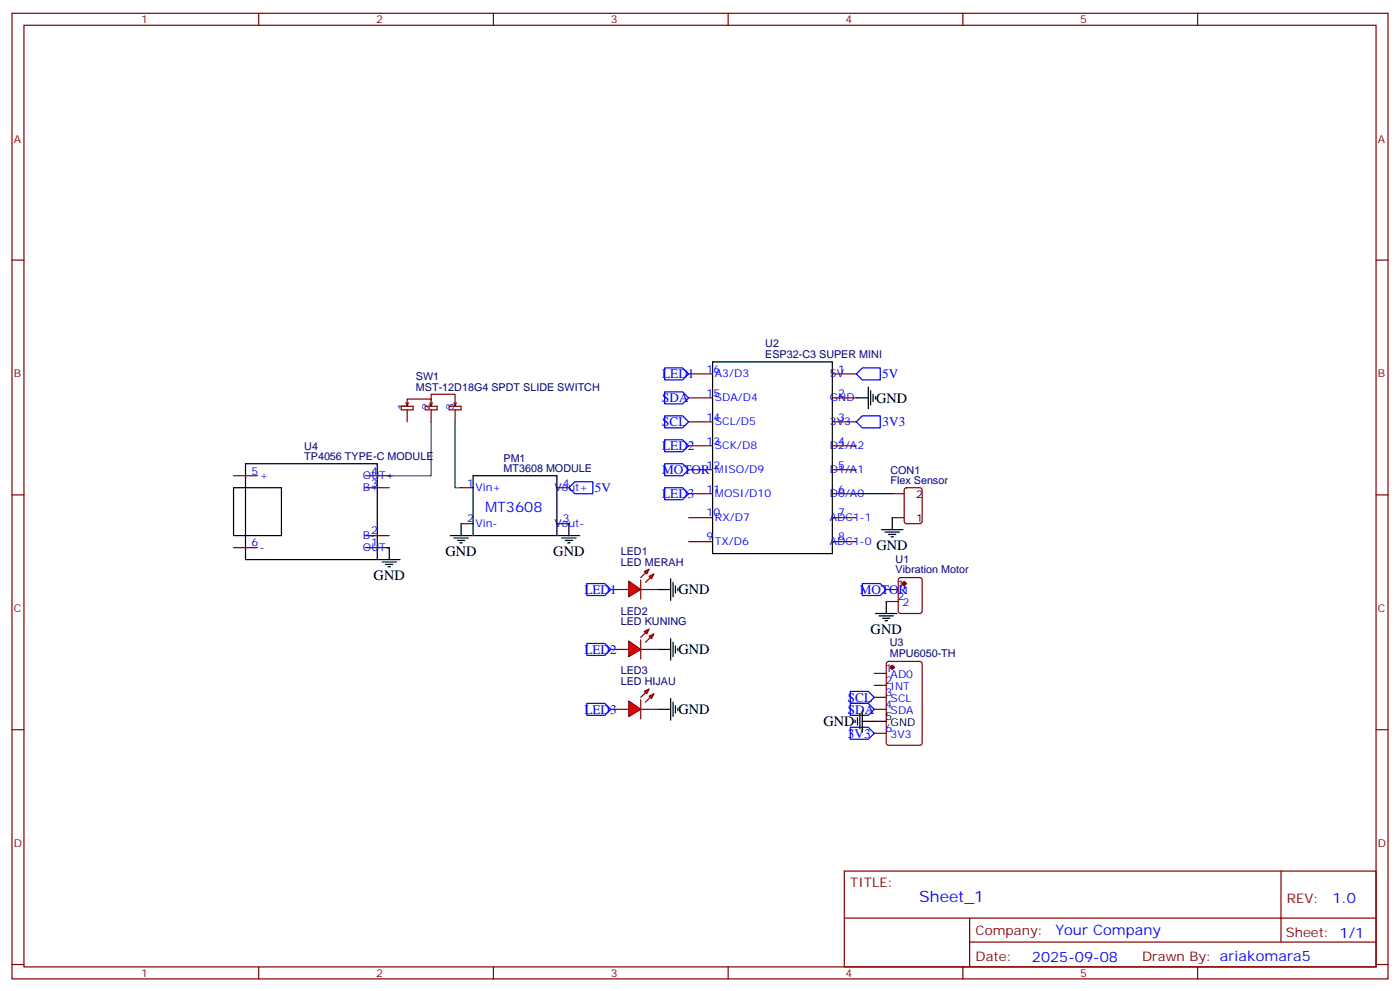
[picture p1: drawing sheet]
<svg xmlns="http://www.w3.org/2000/svg" width="412mm" height="292mm" viewBox="0 0 412 292" stroke-linecap="round" stroke-linejoin="round" font-family="sans-serif">
<g fill="none" stroke="#870000" stroke-width=".35">
<path d="M3.5 3.9h405.4v284.4h-405.4zM7.1 7.4h398.2v277.3h-398.2zM76.2 3.9v3.5M145.3 3.9v3.5M214.5 3.9v3.5M283.6 3.9v3.5M352.8 3.9v3.5M3.5 76.6h3.6M405.3 76.6h3.6M118.2 119.6h3.5v1.1h-3.5zM119.6 118.6l.3 1M119.9 119.6v-2.1h7.1v2.1"/>
<path d="M120.3 118.6l-.4 1M125.2 119.6h3.6v1.1h-3.6zM126.6 118.6l.4 1M127 117.9v-1.8h7.1v3.5M127.4 118.6l-.4 1M132.3 119.6h3.5v1.1h-3.5zM133.7 118.6l.4 1M134.4 118.6l-.3 1M202.8 110.1h7.1M202.8 117.2h7.1M245.2 110.1h7M245.2 117.2h7"/>
<path d="M119.9 120.7v3.5M127 120.7v3.5M134.1 120.7v3.5M202.8 124.2h7.1M202.8 131.3h7.1M202.8 138.3h7.1M245.2 124.2h7M245.2 131.3h7M245.2 138.3h7M3.5 145.7h3.6M68.8 140.1h7M107.6 157.7h7.1"/>
<path d="M107.6 143.6h7.1M107.6 140.1h7.1M135.8 143.6h3.5M135.8 154.2h3.5M164 143.6h3.6M164 154.2h3.6M202.8 145.4h7.1M202.8 152.4h7.1M202.8 159.5h7.1M245.2 145.4h7M245.2 152.4h7M245.2 159.5h7"/>
<path d="M262.8 145.4h3.5M262.8 152.4h3.5M266.6 143.8l.5-.2h3.8l.7 .4v9.5l-.4 .6-4.1 .1-.7-.5-.1-9.4zM405.3 145.7h3.6M68.8 161.3h7M107.6 161.3h7.1M261.1 173.6h3.5M261.1 177.1h3.5M264.8 170.3l.5-.2h5.6l.7 .4v9.5l-.4 .6-5.9 .1-.7-.5v-9.4zM257.5 198.3h3.6M261.3 195l.5-.2h9.1l.7 .4v23.6l-.4 .6-9.4 .1-.7-.5v-23.5zM3.5 214.9h3.6"/>
<path d="M257.5 201.8h3.6M257.5 205.4h3.6M257.5 208.9h3.6M257.5 215.9h3.6M405.3 214.9h3.6M248.7 256.5h156.6v28.2h-156.6zM377.3 256.5v20.9M248.7 270.4h156.5M285.6 277.4h119.6M285.6 270.4v14.1M3.5 284h3.6M76.2 284.7v3.6"/>
<path d="M145.3 284.7v3.6M214.5 284.7v3.6M283.6 284.7v3.6M352.8 284.7v3.6M405.3 284h3.6"/>
</g>
<g fill="none" stroke="#000" stroke-width=".35">
<path d="M209.9 106.6h35.3v56.4h-35.3zM252.2 117.2h3.6M255.8 114v6.3M256.5 115v4.3M257.2 116.1v2.1M257.9 116.8v.7M72.3 136.6h38.8v28.2h-38.8zM68.8 143.6h14.1v14.1h-14.1zM132.6 157.7h6.4M133.7 158.4h4.2M134.8 159.1h2.1M135.5 159.8h.7"/>
<path d="M135.8 154.2v3.5M139.3 140.1h24.7v17.6h-24.7zM164.4 157.7h6.3M165.5 158.4h4.2M166.5 159.1h2.1M167.2 159.8h.7M167.6 154.2v3.5M259.6 156h6.4M260.7 156.7h4.2M261.8 157.4h2.1M262.5 158.1h.7M262.8 152.4v3.6"/>
<path d="M111.5 164.8h6.3M112.5 165.5h4.3M113.6 166.2h2.1M114.3 166.9h.7M114.7 161.3v3.5M261.1 177.1v3.6M257.9 180.7h6.3M258.9 181.4h4.3M260 182.1h2.1M260.7 182.8h.7M251.9 212.1v.7M252.6 211.3v2.2"/>
<path d="M253.3 210.3v4.2M254 212.4h7.1M254 209.2v6.4"/>
</g>
<path d="M127 124.2v15.9h-12.3M134.1 124.2v19.4h1.7" fill="none" stroke="#008700" stroke-width=".35"/>
<g fill="#870000" stroke="#870000" stroke-width=".35">
<circle cx="266.3" cy="171.8" r=".53"/>
<circle cx="262.8" cy="196.5" r=".53"/>
</g>
<path d="M195.8 115.4h5.3l1.7 1.8-1.7 1.7h-5.3zM252.2 110.1l1.8-1.8h5.3v3.6h-5.3zM195.8 122.4h5.3l1.7 1.8-1.7 1.8h-5.3zM254 122.4h5.3v3.6h-5.3l-1.8-1.8zM167.6 143.6l1.7-1.7h5.3v3.5h-5.3zM250.5 203.6h5.3l1.7 1.8-1.7 1.7h-5.3zM250.5 207.1h5.3l1.7 1.8-1.7 1.7h-5.3zM250.5 214.2h5.3l1.7 1.7-1.7 1.8h-5.3z" fill="none" stroke="#00f" stroke-width=".35"/>
<g fill="#f00" stroke="#870000" stroke-width=".35">
<path d="M185.2 171.1l3.5 2.5-3.5 2.1z"/>
<path d="M188.7 170.8v5.6z"/>
</g>
<g fill="#870000" stroke="#870000" stroke-width=".35">
<path d="M188.7 170.1l1.4-1.4z"/>
<path d="M190.1 171.5l1.5-1.4z"/>
</g>
<g fill="#f00" stroke="#870000" stroke-width=".35">
<path d="M189.8 168.3l1.4-.7-.7 1.4z"/>
<path d="M191.2 169.7l1.4-.7-.7 1.4z"/>
</g>
<path d="M179.9 173.6h5.3M188.7 173.6h5.3" fill="none" stroke="#870000" stroke-width=".35"/>
<g fill="#f00" stroke="#870000" stroke-width=".35">
<path d="M185.2 188.8l3.5 2.4-3.5 2.2z"/>
<path d="M188.7 188.4v5.7z"/>
</g>
<g fill="#870000" stroke="#870000" stroke-width=".35">
<path d="M188.7 187.7l1.4-1.4z"/>
<path d="M190.1 189.1l1.5-1.4z"/>
</g>
<g fill="#f00" stroke="#870000" stroke-width=".35">
<path d="M189.8 185.9l1.4-.7-.7 1.5z"/>
<path d="M191.2 187.4l1.4-.7-.7 1.4z"/>
</g>
<path d="M179.9 191.2h5.3M188.7 191.2h5.3" fill="none" stroke="#870000" stroke-width=".35"/>
<g fill="#f00" stroke="#870000" stroke-width=".35">
<path d="M185.2 206.4l3.5 2.5-3.5 2.1z"/>
<path d="M188.7 206.1v5.6z"/>
</g>
<g fill="#870000" stroke="#870000" stroke-width=".35">
<path d="M188.7 205.4l1.4-1.5z"/>
<path d="M191.6 205.4l-1.5 1.4z"/>
</g>
<g fill="#f00" stroke="#870000" stroke-width=".35">
<path d="M189.8 203.6l1.4-.7-.7 1.4z"/>
<path d="M191.2 205l1.4-.7-.7 1.4z"/>
</g>
<path d="M179.9 208.9h5.3M188.7 208.9h5.3" fill="none" stroke="#870000" stroke-width=".35"/>
<path d="M195.8 108.3h5.3l1.7 1.8-1.7 1.8h-5.3zM195.8 129.5h5.3l1.7 1.8-1.7 1.7h-5.3zM195.8 136.6h5.3l1.7 1.7-1.7 1.8h-5.3zM195.8 143.6h5.3l1.7 1.8-1.7 1.7h-5.3zM172.9 171.8h5.3l1.7 1.8-1.7 1.8h-5.3zM254 171.8h5.3l1.8 1.8-1.8 1.8h-5.3zM172.9 189.5h5.3l1.7 1.7-1.7 1.8h-5.3zM172.9 207.1h5.3l1.7 1.8-1.7 1.7h-5.3z" fill="none" stroke="#00f" stroke-width=".35"/>
<g fill="none" stroke="#000" stroke-width=".35">
<path d="M194 173.6h3.6M197.6 170.4v6.4M198.3 171.5v4.2M199 172.5v2.2M199.7 173.2v.8M194 191.2h3.6M197.6 188.1v6.3M198.3 189.1v4.3M199 190.2v2.1M199.7 190.9v.7M194 208.9h3.6M197.6 205.7v6.4"/>
<path d="M198.3 206.8v4.2M199 207.8v2.1M199.7 208.5v.7"/>
</g>
<path d="M252.2 145.4h10.6" fill="none" stroke="#008700" stroke-width=".35"/>
<text font-size="4.6" fill="#00f" x="270.8" y="265.5">Sheet_1</text>
<g font-size="4.2">
<text x="258.1" y="118.6">GND</text>
<text x="258.2" y="161.9">GND</text>
<text x="131.2" y="163.8">GND</text>
<text x="163" y="163.8">GND</text>
<text x="110.1" y="170.8">GND</text>
<text x="199.8" y="175">GND</text>
<text x="256.5" y="186.8">GND</text>
<text x="199.8" y="192.7">GND</text>
<text x="199.8" y="210.3">GND</text>
<text x="242.5" y="213.8">GND</text>
</g>
<g font-size="4.2" fill="#00f">
<text x="142.9" y="150.7">MT3608</text>
<text x="392.5" y="265.8">1.0</text>
<text x="310.9" y="275.3">Your Company</text>
<text x="304" y="283.1">2025-09-08</text>
</g>
<g font-size="3.9" fill="#00f">
<text x="195.1" y="111.4">LED1</text>
<text x="259.9" y="111.3">5V</text>
<text x="195.1" y="118.4">SDA</text>
<text x="195.1" y="125.5">SCL</text>
<text x="260" y="125.4">3V3</text>
<text x="195.1" y="132.5">LED2</text>
<text x="195.1" y="139.6">MOTOR</text>
<text x="175.2" y="144.8">5V</text>
<text x="195.1" y="146.6">LED3</text>
<text x="172.2" y="174.9">LED1</text>
<text x="253.3" y="174.9">MOTOR</text>
<text x="172.2" y="192.5">LED2</text>
<text x="249.8" y="206.6">SCL</text>
<text x="172.2" y="210.1">LED3</text>
<text x="249.8" y="210.1">SDA</text>
<text x="249.8" y="217.2">3V3</text>
</g>
<g font-size="3.9" fill="#800">
<text x="250.5" y="261.1">TITLE:</text>
<text x="379.1" y="265.8">REV:</text>
<text x="287.4" y="275.3">Company:</text>
<text x="378.7" y="275.9">Sheet: 1/1</text>
<text x="287.4" y="283">Date:</text>
<text x="336.4" y="283.1">Drawn By: ariakomara5</text>
</g>
<g font-size="3.2" fill="#800">
<text x="41.6" y="6.9">1</text>
<text x="110.8" y="6.9">2</text>
<text x="179.9" y="6.9">3</text>
<text x="249.1" y="6.9">4</text>
<text x="318.2" y="6.9">5</text>
<text x="4.1" y="42">A</text>
<text x="405.9" y="42">A</text>
<text x="4.1" y="111.2">B</text>
<text x="405.9" y="111.2">B</text>
<text x="4.1" y="180.3">C</text>
<text x="405.9" y="180.3">C</text>
<text x="4.1" y="249.4">D</text>
<text x="405.9" y="249.4">D</text>
<text x="41.6" y="287.7">1</text>
<text x="110.8" y="287.7">2</text>
<text x="179.9" y="287.7">3</text>
<text x="249.1" y="287.7">4</text>
<text x="318.2" y="287.7">5</text>
</g>
<g font-size="3.2" fill="#000080">
<text x="225.4" y="105.3">ESP32-C3 SUPER MINI</text>
<text x="225.4" y="102.1">U2</text>
<text x="122.5" y="112">SW1</text>
<text x="122.5" y="115">MST-12D18G4 SPDT SLIDE SWITCH</text>
<text x="89.6" y="135.5">TP4056 TYPE-C MODULE</text>
<text x="89.6" y="132.4">U4</text>
<text x="148.3" y="135.9">PM1</text>
<text x="148.3" y="139">MT3608 MODULE</text>
<text x="262.3" y="142.6">Flex Sensor</text>
<text x="262.3" y="139.5">CON1</text>
<text x="182.9" y="166.5">LED MERAH</text>
<text x="182.9" y="163.3">LED1</text>
<text x="263.8" y="165.8">U1</text>
<text x="263.8" y="168.8">Vibration Motor</text>
<text x="182.9" y="184.2">LED KUNING</text>
<text x="182.9" y="181">LED2</text>
<text x="262.1" y="190.3">U3</text>
<text x="262.1" y="193.5">MPU6050-TH</text>
<text x="182.9" y="201.8">LED HIJAU</text>
<text x="182.9" y="198.6">LED3</text>
</g>
<g font-size="3.2" fill="#00f">
<text x="208.1" y="109.7">16</text>
<text x="210.6" y="111.2">A3/D3</text>
<text x="244.5" y="111.2">5V</text>
<text x="246.9" y="109.7">1</text>
<text x="208.1" y="116.8">15</text>
<text x="210.6" y="118.2">SDA/D4</text>
<text x="244.5" y="118.2">GND</text>
<text x="246.9" y="116.8">2</text>
<text x="119.6" y="120.9" transform="rotate(-90 119.6 120.9)">1</text>
<text x="126.6" y="120.9" transform="rotate(-90 126.6 120.9)">2</text>
<text x="133.7" y="120.9" transform="rotate(-90 133.7 120.9)">3</text>
<text x="208.1" y="123.9">14</text>
<text x="210.6" y="125.3">SCL/D5</text>
<text x="244.5" y="125.3">3V3</text>
<text x="246.9" y="123.9">3</text>
<text x="208.1" y="130.9">13</text>
<text x="246.9" y="130.9">4</text>
<text x="208.1" y="138">12</text>
<text x="210.6" y="132.3">SCK/D8</text>
<text x="244.5" y="132.3">D2/A2</text>
<text x="246.9" y="138">5</text>
<text x="74.1" y="139.7">5</text>
<text x="76.6" y="141.1">+</text>
<text x="106.9" y="141.1">OUT+</text>
<text x="109.4" y="143.3">3</text>
<text x="109.4" y="139.7">4</text>
<text x="137.6" y="143.3">1</text>
<text x="165.8" y="143.3">4</text>
<text x="210.6" y="139.4">MISO/D9</text>
<text x="244.5" y="139.4">D1/A1</text>
<text x="106.9" y="144.7">B+</text>
<text x="140.1" y="144.7">Vin+</text>
<text x="163.3" y="144.7">Vout+</text>
<text x="208.1" y="145">11</text>
<text x="210.6" y="146.4">MOSI/D10</text>
<text x="244.5" y="146.4">D0/A0</text>
<text x="246.9" y="145">6</text>
<text x="137.6" y="153.8">2</text>
<text x="140.1" y="155.3">Vin-</text>
<text x="163.3" y="155.3">Vout-</text>
<text x="165.8" y="153.8">3</text>
<text x="208.1" y="152.1">10</text>
<text x="210.6" y="153.5">RX/D7</text>
<text x="244.5" y="153.5">ADC1-1</text>
<text x="246.9" y="152.1">7</text>
<text x="74.1" y="160.9">6</text>
<text x="106.9" y="158.8">B-</text>
<text x="109.4" y="160.9">1</text>
<text x="109.4" y="157.4">2</text>
<text x="208.1" y="159.1">9</text>
<text x="210.6" y="160.5">TX/D6</text>
<text x="244.5" y="160.5">ADC1-0</text>
<text x="246.9" y="159.1">8</text>
<text x="76.6" y="162.3">-</text>
<text x="106.9" y="162.3">OUT-</text>
<text x="264.4" y="173.2">1</text>
<text x="264.4" y="176.8">2</text>
<text x="265.9" y="175">1</text>
<text x="265.9" y="178.5">2</text>
<text x="260.9" y="197.9">1</text>
<text x="260.9" y="201.5">2</text>
<text x="262.4" y="199.7">AD0</text>
<text x="262.4" y="203.2">INT</text>
<text x="260.9" y="205">3</text>
<text x="260.9" y="208.5">4</text>
<text x="262.4" y="206.8">SCL</text>
<text x="260.9" y="215.6">6</text>
<text x="262.4" y="210.3">SDA</text>
<text x="262.4" y="217.3">3V3</text>
</g>
<g font-size="3.2">
<text x="269.9" y="146.8">2</text>
<text x="269.9" y="153.8">1</text>
<text x="260.9" y="212.1">5</text>
<text x="262.4" y="213.8">GND</text>
</g>
</svg>
